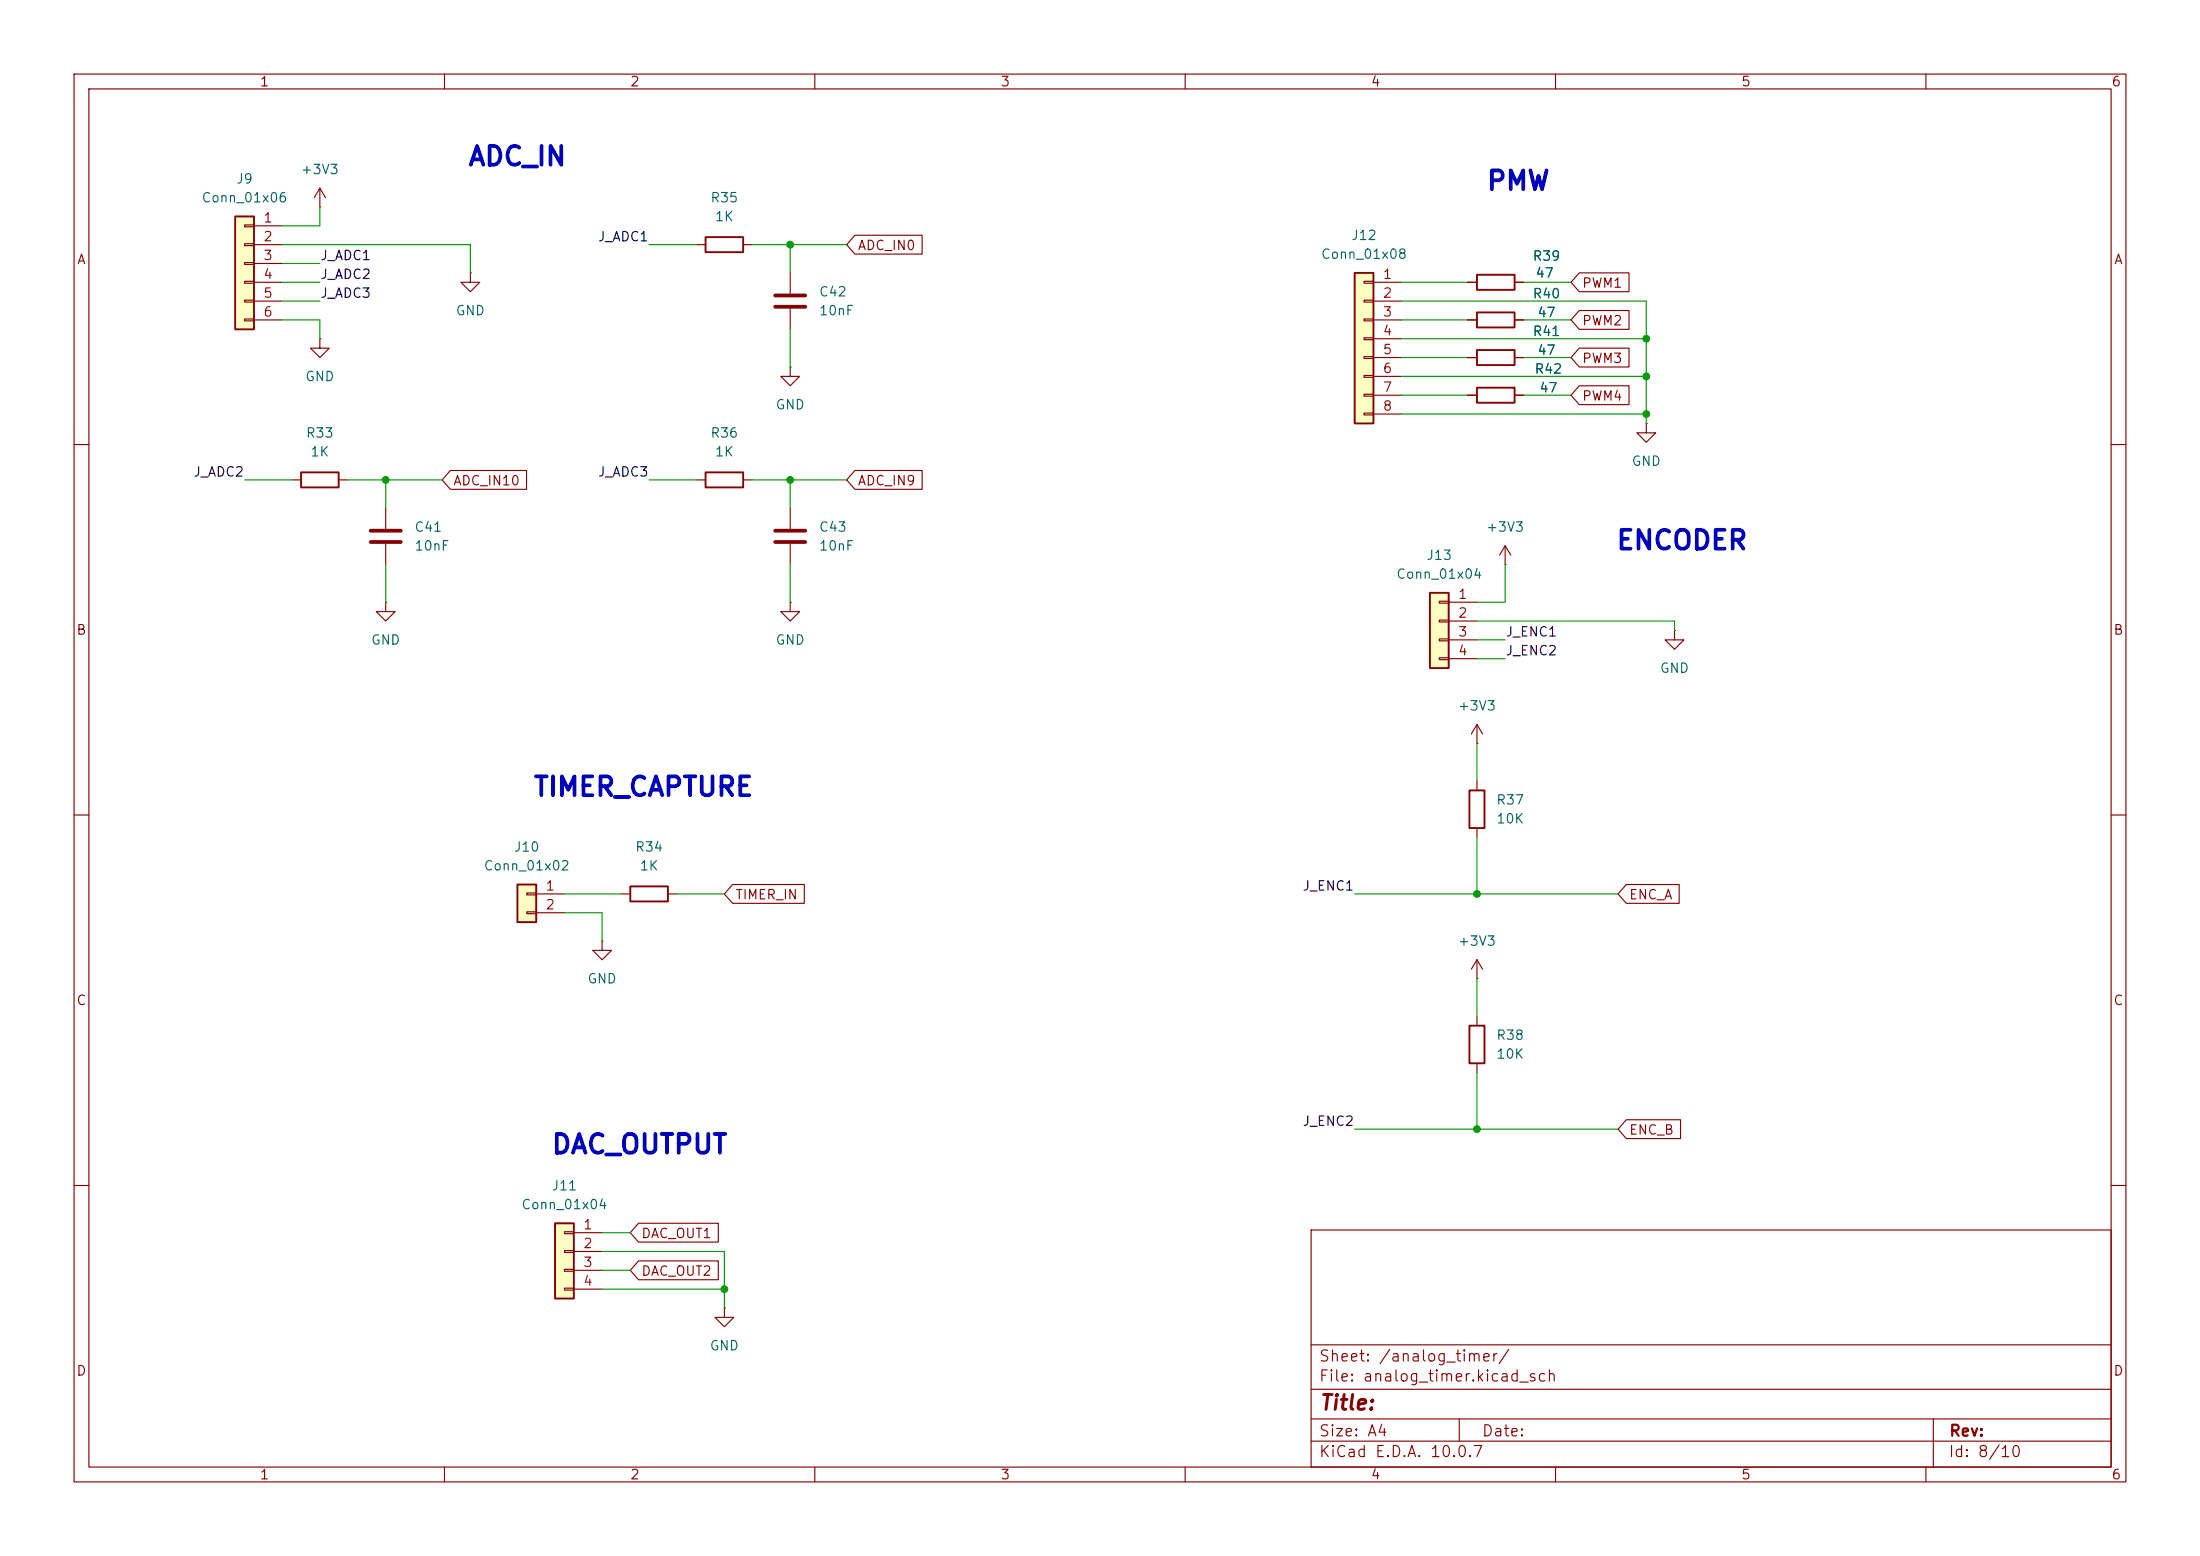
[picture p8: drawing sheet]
<svg xmlns="http://www.w3.org/2000/svg" width="297mm" height="210mm" viewBox="0 0 297 210" stroke-linecap="round" stroke-linejoin="round" font-family="sans-serif">
<g fill="none" stroke="#840000" stroke-width=".15">
<path d="M10 10h277v190h-277zM12 12h273v186h-273zM60 10v2M110 10v2M160 10v2M210 10v2M260 10v2M10 60h2M285 60h2M10 110h2M285 110h2M10 160h2"/>
<path d="M177 166h108v32h-108zM285 160h2M60 198v2M110 198v2M160 198v2M177 194.5h108M177 191.5h108M177 187.5h108M177 181.5h108M197 191.5v3M210 198v2M260 198v2"/>
<path d="M261 191.5v6.5"/>
</g>
<path d="M193 80h2.6v10.2h-2.6z" fill="#ffffc2"/>
<path d="M95.2 63.8h5.1v2h-5.1zM193 80h2.6v10.2h-2.6z" fill="none" stroke="#840000" stroke-width=".25"/>
<path d="M222.2 57.2v1.2h1.3l-1.3 1.3-1.2-1.3h1.2M222.2 57.2h.1M94 64.8h1.2M100.3 64.8h1.3M194.3 81.2h1.3v.2h-1.3zM194.3 83.7h1.3v.2h-1.3zM194.3 86.2h1.3v.3h-1.3zM194.3 88.8h1.3v.2h-1.3zM195.6 81.3h3.8M195.6 83.8h3.8M195.6 86.4h3.8M195.6 88.9h3.8" fill="none" stroke="#840000" stroke-width=".15"/>
<path d="M31.7 29.2h2.6v15.3h-2.6z" fill="#ffffc2"/>
<path d="M31.7 29.2h2.6v15.3h-2.6z" fill="none" stroke="#840000" stroke-width=".25"/>
<path d="M33 30.4h1.3v.2h-1.3zM33 32.9h1.3v.2h-1.3zM33 35.4h1.3v.3h-1.3zM33 38h1.3v.2h-1.3zM34.3 30.5h3.8M34.3 33h3.8M34.3 35.6h3.8M34.3 38.1h3.8M33 40.5h1.3v.3h-1.3zM33 43.1h1.3v.2h-1.3zM34.3 40.6h3.8M34.3 43.2h3.8" fill="none" stroke="#840000" stroke-width=".15"/>
<path d="M74.9 165.1h2.6v10.2h-2.6z" fill="#ffffc2"/>
<path d="M198.4 138.4h2v5.1h-2zM74.9 165.1h2.6v10.2h-2.6z" fill="none" stroke="#840000" stroke-width=".25"/>
<g fill="none" stroke="#840000" stroke-width=".15">
<path d="M106.7 36.8v2.8M106.7 41.7v2.8M106.7 68.6v2.8M106.7 73.4v2.8M203.2 76.2h.1M203.2 73.7l-.8 1.2M203.2 73.7l.8 1.2M203.2 73.7v2.5M106.7 81.3v1.3h1.2l-1.2 1.2-1.3-1.2h1.3M106.7 81.3h.1M226.1 85.1v1.3h1.2l-1.2 1.2-1.3-1.2h1.3M226.1 85.1h.1"/>
<path d="M199.4 132.1h.1M199.4 129.5v2.6M199.4 137.2v1.2M199.4 129.5l-.8 1.3M199.4 129.5l.8 1.3M199.4 143.5v1.3M76.2 166.2h1.3v.3h-1.3zM76.2 168.8h1.3v.2h-1.3zM76.2 171.3h1.3v.3h-1.3zM76.2 173.9h1.3v.2h-1.3zM77.5 166.4h3.8M77.5 168.9h3.8"/>
<path d="M77.5 171.5h3.8M77.5 174h3.8"/>
</g>
<path d="M104.6 39.9h4.1M104.6 41.4h4.1M104.6 71.6h4.1M104.6 73.2h4.1" fill="none" stroke="#840000" stroke-width=".51"/>
<path d="M182.9 36.8h2.5v20.4h-2.5z" fill="#ffffc2"/>
<path d="M182.9 36.8h2.5v20.4h-2.5zM199.4 37.1h5.1v2h-5.1zM40.6 63.8h5.1v2h-5.1zM85.1 119.6h5.1v2.1h-5.1z" fill="none" stroke="#840000" stroke-width=".25"/>
<g fill="none" stroke="#840000" stroke-width=".15">
<path d="M43.2 27.9h.1M43.2 25.4l-.8 1.3M43.2 25.4l.7 1.3M43.2 25.4v2.5M63.5 36.8v1.3h1.3l-1.3 1.3-1.3-1.3h1.3M63.5 36.8h.1M184.1 38h1.3v.2h-1.3zM185.4 38.1h3.8M198.1 38.1h1.3M204.5 38.1h1.2M184.1 40.5h1.3v.3h-1.3zM184.1 43.1h1.3v.2h-1.3z"/>
<path d="M184.1 45.6h1.3v.2h-1.3zM184.1 48.1h1.3v.3h-1.3zM184.1 50.7h1.3v.2h-1.3zM184.1 53.2h1.3v.3h-1.3zM184.1 55.8h1.3v.2h-1.3zM185.4 40.6h3.8M185.4 43.2h3.8M185.4 45.7h3.8M185.4 48.3h3.8M185.4 50.8h3.8M185.4 53.3h3.8M185.4 55.9h3.8"/>
<path d="M39.4 64.8h1.2M45.7 64.8h1.3M199.4 97.8l-.8 1.3M199.4 97.8l.8 1.3M199.4 97.8v2.5M199.4 100.3h.1M83.8 120.7h1.3M90.2 120.7h1.2M97.8 176.5v1.3h1.3l-1.3 1.3-1.3-1.3h1.3M97.8 176.5h.1"/>
</g>
<path d="M69.8 119.4h2.6v5.1h-2.6z" fill="#ffffc2"/>
<path d="M95.2 32h5.1v2h-5.1zM199.4 42.2h5.1v2h-5.1zM199.4 47.2h5.1v2.1h-5.1zM199.4 52.3h5.1v2.1h-5.1zM69.8 119.4h2.6v5.1h-2.6zM198.4 106.7h2v5.1h-2z" fill="none" stroke="#840000" stroke-width=".25"/>
<g fill="none" stroke="#840000" stroke-width=".15">
<path d="M94 33h1.2M100.3 33h1.3M115.4 31.7h9.1v2.6h-9.1l-1.1-1.3zM198.1 38.1h1.3M204.5 38.1h1.2M213.2 36.8h6.7v2.6h-6.7l-1.1-1.3zM43.2 45.7v1.3h1.2l-1.2 1.3-1.3-1.3h1.3M43.2 45.7h.1M106.7 49.5v1.3h1.2l-1.2 1.3-1.3-1.3h1.3M106.7 49.5h.1M198.1 43.2h1.3M198.1 48.3h1.3"/>
<path d="M198.1 53.3h1.3M204.5 43.2h1.2M204.5 48.3h1.2M204.5 53.3h1.2M213.2 47h6.7v2.5h-6.7l-1.1-1.2zM213.2 52.1h6.7v2.5h-6.7l-1.1-1.3zM213.2 41.9h6.7v2.6h-6.7l-1.1-1.3zM52.1 68.6v2.8M52.1 73.4v2.8M60.8 63.5h10.3v2.5h-10.3l-1.1-1.2zM115.4 63.5h9.1v2.5h-9.1l-1.1-1.2zM52.1 81.3v1.3h1.2l-1.2 1.2-1.3-1.2h1.3"/>
<path d="M52.1 81.3h.1M98.9 119.4h9.7v2.5h-9.7l-1.1-1.2zM199.4 105.4v1.3M199.4 111.8v1.2M219.6 119.4h7.1v2.5h-7.1l-1.2-1.2zM71.1 120.5h1.3v.3h-1.3zM71.1 123.1h1.3v.2h-1.3zM72.4 120.7h3.8M72.4 123.2h3.8M81.3 127v1.3h1.2l-1.2 1.2-1.3-1.2h1.3M81.3 127h.1M219.6 151.1h7.3v2.6h-7.3l-1.2-1.3z"/>
<path d="M86.2 165.1h10.8v2.5h-10.8l-1.1-1.2zM86.2 170.2h10.8v2.5h-10.8l-1.1-1.2z"/>
</g>
<path d="M50 71.6h4.1M50 73.2h4.1" fill="none" stroke="#840000" stroke-width=".51"/>
<g fill="none" stroke="#009600" stroke-width=".15">
<path d="M38.1 35.6h5.1M38.1 38.1h5.1M38.1 33h25.4v3.8M43.2 27.9v2.6h-5.1M87.6 33h6.4M101.6 33h12.7M106.7 33v3.8M189.2 38.1h8.9M205.7 38.1h6.4M38.1 43.2h5.1v2.5M38.1 40.6h5.1M106.7 44.5v5"/>
<path d="M189.2 43.2h8.9M189.2 40.6h33v16.6M189.2 55.9h33M189.2 53.3h8.9M189.2 48.3h8.9M189.2 45.7h33M189.2 50.8h33M205.7 43.2h6.4M205.7 53.3h6.4M205.7 48.3h6.4M33 64.8h6.4M47 64.8h12.7"/>
<path d="M52.1 64.8v3.8M52.1 76.2v5.1M87.6 64.8h6.4M101.6 64.8h12.7M106.7 64.8v3.8M106.7 76.2v5.1M203.2 76.2v5.1h-3.8M199.4 83.8h26.7v1.3M199.4 86.4h3.8M199.4 88.9h3.8M199.4 100.3v5.1M199.4 113v7.7"/>
<path d="M76.2 123.2h5.1v3.8M76.2 120.7h7.6M91.4 120.7h6.4M182.9 120.7h35.5M199.4 132.1v5.1M182.9 152.4h35.5M199.4 144.8v7.6M81.3 166.4h3.8M81.3 168.9h16.5v7.6M81.3 171.5h3.8M81.3 174h16.5"/>
</g>
<g fill="#009600" stroke="#009600" stroke-width=".14">
<circle cx="222.2" cy="55.9" r=".46"/>
<circle cx="222.2" cy="50.8" r=".46"/>
<circle cx="199.4" cy="120.7" r=".46"/>
<circle cx="199.4" cy="152.4" r=".46"/>
<circle cx="52.1" cy="64.8" r=".46"/>
<circle cx="106.7" cy="64.8" r=".46"/>
<circle cx="97.8" cy="174" r=".46"/>
<circle cx="222.2" cy="45.7" r=".46"/>
<circle cx="106.7" cy="33" r=".46"/>
</g>
<g font-size="2.5" fill="#0000c2">
<text x="63.1" y="23">ADC_IN</text>
<text x="200.6" y="26.3">PMW</text>
<text x="218.1" y="74.8">ENCODER</text>
<text x="71.9" y="108.1">TIMER_CAPTURE</text>
<text x="74.3" y="156.4">DAC_OUTPUT</text>
</g>
<text font-size="2" fill="#840000" x="178" y="190.8">Title:</text>
<g font-size="1.5" fill="#840000">
<text x="178" y="184.1">Sheet: /analog_timer/</text>
<text x="178" y="186.8">File: analog_timer.kicad_sch</text>
<text x="178" y="197">KiCad E.D.A. 10.0.7</text>
<text x="178" y="194.2">Size: A4</text>
<text x="200" y="194.2">Date:</text>
<text x="263" y="197">Id: 8/10</text>
<text x="263" y="194.2">Rev:</text>
</g>
<g font-size="1.3" fill="#840000">
<text x="35" y="12">1</text>
<text x="85" y="12">2</text>
<text x="135" y="12">3</text>
<text x="185" y="12">4</text>
<text x="235" y="12">5</text>
<text x="285" y="12">6</text>
<text x="10.3" y="36">A</text>
<text x="115.7" y="34.1">ADC_IN0</text>
<text x="285.3" y="36">A</text>
<text x="213.5" y="39.2">PWM1</text>
<text x="213.5" y="44.2">PWM2</text>
<text x="213.5" y="49.3">PWM3</text>
<text x="213.5" y="54.4">PWM4</text>
<text x="61.1" y="65.8">ADC_IN10</text>
<text x="115.7" y="65.8">ADC_IN9</text>
<text x="10.2" y="86">B</text>
<text x="285.2" y="86">B</text>
<text x="99.2" y="121.7">TIMER_IN</text>
<text x="219.8" y="121.7">ENC_A</text>
<text x="10.2" y="136">C</text>
<text x="285.2" y="136">C</text>
<text x="219.8" y="153.5">ENC_B</text>
<text x="86.5" y="167.4">DAC_OUT1</text>
<text x="86.5" y="172.5">DAC_OUT2</text>
<text x="10.2" y="186">D</text>
<text x="285.2" y="186">D</text>
<text x="35" y="200">1</text>
<text x="85" y="200">2</text>
<text x="135" y="200">3</text>
<text x="185" y="200">4</text>
<text x="235" y="200">5</text>
<text x="285" y="200">6</text>
</g>
<g font-size="1.3" fill="#006464">
<text x="40.5" y="23.8">+3V3</text>
<text x="27.1" y="27.6">Conn_01x06</text>
<text x="31.8" y="25.1">J9</text>
<text x="95.8" y="27.6">R35</text>
<text x="96.4" y="30.2">1K</text>
<text x="178.2" y="35.3">Conn_01x08</text>
<text x="182.3" y="32.7">J12</text>
<text x="206.8" y="35.5">R39</text>
<text x="110.5" y="40.3">C42</text>
<text x="206.8" y="40.6">R40</text>
<text x="207.2" y="37.8">47</text>
<text x="61.4" y="42.9">GND</text>
<text x="110.5" y="42.9">10nF</text>
<text x="206.8" y="45.7">R41</text>
<text x="207.5" y="43.1">47</text>
<text x="41.1" y="51.8">GND</text>
<text x="207.1" y="50.7">R42</text>
<text x="207.5" y="48.2">47</text>
<text x="207.7" y="53.3">47</text>
<text x="41.2" y="59.4">R33</text>
<text x="95.8" y="59.4">R36</text>
<text x="104.6" y="55.6">GND</text>
<text x="41.8" y="61.9">1K</text>
<text x="96.4" y="61.9">1K</text>
<text x="220.2" y="63.2">GND</text>
<text x="55.9" y="72.1">C41</text>
<text x="55.9" y="74.6">10nF</text>
<text x="110.5" y="72.1">C43</text>
<text x="110.5" y="74.6">10nF</text>
<text x="192.5" y="75.9">J13</text>
<text x="200.5" y="72.1">+3V3</text>
<text x="188.4" y="78.4">Conn_01x04</text>
<text x="50" y="87.3">GND</text>
<text x="104.6" y="87.3">GND</text>
<text x="224" y="91.1">GND</text>
<text x="196.7" y="96.2">+3V3</text>
<text x="201.9" y="108.9">R37</text>
<text x="201.9" y="111.5">10K</text>
<text x="65.2" y="117.8">Conn_01x02</text>
<text x="69.3" y="115.3">J10</text>
<text x="85.7" y="115.3">R34</text>
<text x="86.3" y="117.8">1K</text>
<text x="196.7" y="128">+3V3</text>
<text x="79.2" y="133">GND</text>
<text x="201.9" y="140.7">R38</text>
<text x="201.9" y="143.2">10K</text>
<text x="74.4" y="161">J11</text>
<text x="70.3" y="163.5">Conn_01x04</text>
<text x="95.7" y="182.6">GND</text>
</g>
<g font-size="1.3" fill="#a90000">
<text x="35.5" y="30.3">1</text>
<text x="35.5" y="32.9">2</text>
<text x="35.5" y="35.4">3</text>
<text x="35.5" y="38">4</text>
<text x="35.5" y="40.5">5</text>
<text x="186.6" y="38">1</text>
<text x="186.6" y="40.5">2</text>
<text x="35.5" y="43">6</text>
<text x="186.6" y="43">3</text>
<text x="186.6" y="45.6">4</text>
<text x="186.6" y="48.1">5</text>
<text x="186.6" y="50.7">6</text>
<text x="186.6" y="53.2">7</text>
<text x="186.6" y="55.7">8</text>
<text x="196.8" y="81.1">1</text>
<text x="196.8" y="83.7">2</text>
<text x="196.8" y="86.2">3</text>
<text x="196.8" y="88.8">4</text>
<text x="73.6" y="120.5">1</text>
<text x="73.6" y="123.1">2</text>
<text x="78.6" y="166.2">1</text>
<text x="78.6" y="168.8">2</text>
<text x="78.6" y="171.3">3</text>
<text x="78.6" y="173.9">4</text>
</g>
<g font-size="1.3" fill="#0f0f0f">
<text x="43.2" y="35.4">J_ADC1</text>
<text x="80.6" y="32.9">J_ADC1</text>
<text x="43.2" y="40.5">J_ADC3</text>
<text x="43.2" y="38">J_ADC2</text>
<text x="26" y="64.6">J_ADC2</text>
<text x="80.6" y="64.6">J_ADC3</text>
<text x="203.2" y="86.2">J_ENC1</text>
<text x="203.2" y="88.8">J_ENC2</text>
<text x="175.8" y="120.5">J_ENC1</text>
<text x="175.8" y="152.3">J_ENC2</text>
</g>
</svg>
